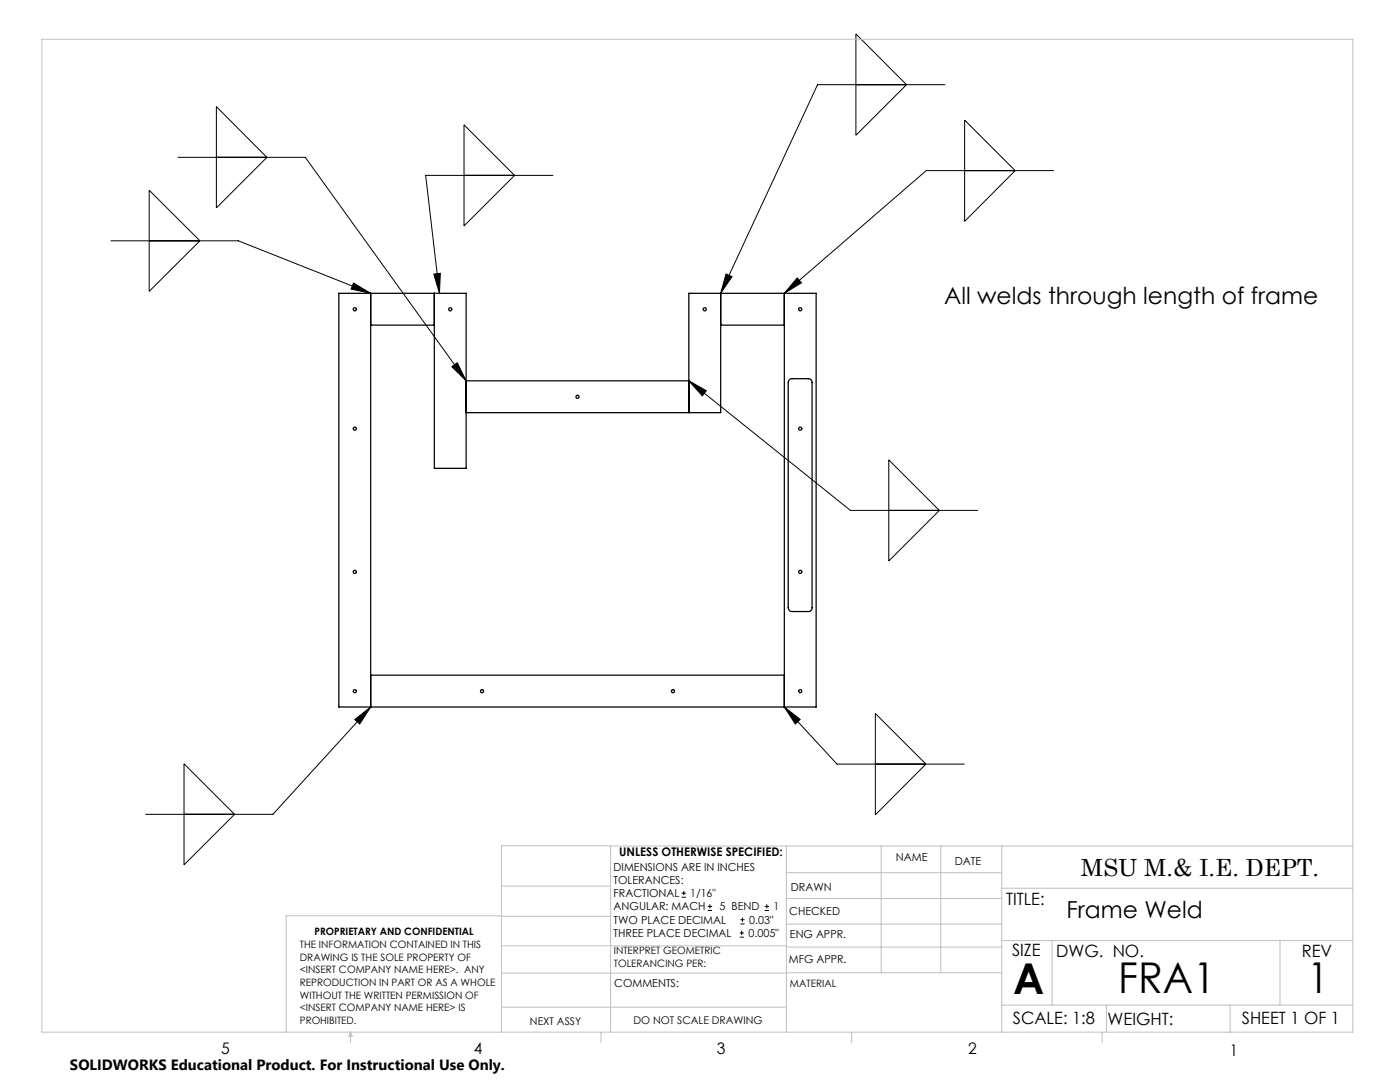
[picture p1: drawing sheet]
<svg xmlns="http://www.w3.org/2000/svg" width="279mm" height="216mm" viewBox="0 0 279 216" stroke-linecap="round" stroke-linejoin="round" font-family="sans-serif">
<g fill="none" stroke="#000" stroke-width=".2">
<path d="M170.8 6.8l10.1 10.1-10.1 10.1zM188.6 16.9h-25.4l-19.4 41.6M29.8 38l10.1 10-10.1 10.1zM35.5 31.4h25.4l32.1 44.6M43.2 21.3l10.1 10.1-10.1 10.1zM92.6 24.9l10.1 10.1-10.1 10.1zM110.3 35h-25.4l2.8 23.5M192.5 24l10.1 10-10.1 10.2zM210.3 34h-25.4l-28.4 24.5M22.2 48h25.4l26.4 10.5M70.6 56.5l3.4 2-3.9-.8zM86.6 54.7l1.3-.2-.2 4z"/>
<path d="M144.9 54.7l1.2 .5-2.3 3.3zM159.1 55.5l.8 .9-3.4 2.1zM90.2 73.2l1.1-.8 1.7 3.6zM137.5 76l3.5 2-.8 1zM137.5 76l32.2 25.8h25.4M177.4 91.8l10.1 10-10.1 10.1zM36.7 152.4l10.1 10.1-10.1 10.1zM70.8 143.6l3.2-2.5-2.2 3.4zM74 141.1l-19.5 21.4h-25.4M156.5 141.1l10.5 11.4h25.4M156.5 141.1l3.2 2.4-1 1zM174.7 142.4l10.1 10.1-10.1 10.1z"/>
<path d="M136 179h.9M136 178.2h.9M136.5 177.8v.8M141.3 181.7h.8M141.3 180.9h.8M141.7 180.4v.9M147.6 187h.8M147.6 186.2h.8M147.8 184.4h.8M147.8 183.5h.8M148 185.7v.9M148.2 183.1v.8"/>
<path d="M152.6 181.7h.9M152.6 180.9h.9M153 180.4v.9"/>
</g>
<g fill="none" stroke="#c0c0c0" stroke-width=".2">
<path d="M8.4 7.8h261.6v198.2h-261.6zM100.1 176.8h21.7M121.8 168.8v37.2M157 168.8v37.2M157 179.3h42.9M157 174.1h42.9M175.9 168.8v25.3M187.7 168.8v25.3M199.9 177.2h70.1M199.9 168.8v37.2M270 168.8h-169.9v37.2M100.1 194.2h56.9"/>
<path d="M100.1 188.7h56.9M100.1 182.8h21.7M100.1 182.7h-43v23.3M157 194.1h42.9M157 184.4h42.9M157 189h42.9M199.9 187.7h70.1M210 187.7v12.9M255.4 187.7v12.9M70 206v2.1M70 206l.3 .8h-.7zM100.1 201h56.9"/>
<path d="M119.9 206v2.1M170 206v2.1M199.9 200.6h70.1M220 206v2.1M220.8 200.6v5.4M245.5 200.6v5.4"/>
</g>
<path d="M70.8 143.6l3.2-2.5-2.2 3.4zM156.5 141.1l3.2 2.4-1 1zM159.1 55.5l.8 .9-3.4 2.1zM144.9 54.7l1.2 .5-2.3 3.3zM137.5 76l3.5 2-.8 1zM90.2 73.2l1.1-.8 1.7 3.6zM70.6 56.5l3.4 2-3.9-.8zM86.6 54.7l1.3-.2-.2 4z" fill="#000"/>
<g fill="none" stroke="#000" stroke-width=".25">
<path d="M74 58.5v82.6M86.7 58.5v35h6.3v-35h-25.4v82.6h95.3v-82.6h-25.4v23.8M143.8 58.5v23.8h-50.8M156.5 58.5v82.6M74 64.9h12.7M93 76h44.5M143.8 64.9h12.7M157.6 75.8l.4-.2h3.3a.73 .73 0 0 1 .8 .7v44.9a.73 .73 0 0 1-.8 .8h-3.2a.78 .78 0 0 1-.8-.8v-44.9zM74 134.7h82.5"/>
<circle cx="70.8" cy="61.7" r=".32"/>
<circle cx="89.9" cy="61.7" r=".32"/>
<circle cx="115.3" cy="79.2" r=".31"/>
<circle cx="140.7" cy="61.7" r=".32"/>
<circle cx="159.7" cy="61.7" r=".32"/>
<circle cx="70.8" cy="85.5" r=".32"/>
<circle cx="159.7" cy="85.5" r=".32"/>
<circle cx="70.8" cy="114.1" r=".32"/>
<circle cx="159.7" cy="114.1" r=".32"/>
<circle cx="70.8" cy="137.9" r=".32"/>
<circle cx="96.2" cy="137.9" r=".31"/>
<circle cx="134.3" cy="137.9" r=".31"/>
<circle cx="159.7" cy="137.9" r=".32"/>
</g>
<g font-size="8.5">
<text x="202.2" y="198.3">A</text>
<text x="223.2" y="198.1">FRA1</text>
<text x="260.9" y="198.1">1</text>
</g>
<g font-size="4.7">
<text x="188.4" y="60.7">All welds through length of frame</text>
<text x="215.7" y="174.7">MSU M.&amp; I.E. DEPT.</text>
<text x="212.8" y="183.1">Frame Weld</text>
</g>
<g font-size="3.4">
<text x="200.8" y="180.5">TITLE:</text>
<text x="202" y="190.8">SIZE</text>
<text x="210.8" y="190.9">DWG. NO.</text>
<text x="259.8" y="191">REV</text>
<text x="202.1" y="204.4">SCALE: 1:8</text>
<text x="221" y="204.5">WEIGHT:</text>
<text x="247.8" y="204.4">SHEET 1 OF 1</text>
</g>
<g font-size="3.2">
<text x="44.2" y="210.4">5</text>
<text x="94.6" y="210.3">4</text>
<text x="143.1" y="210.4">3</text>
<text x="193.2" y="210.3">2</text>
<text x="245.4" y="210.6">1</text>
</g>
<text font-size="3" x="14" y="213.5">SOLIDWORKS Educational Product. For Instructional Use Only.</text>
<text font-size="2.4" x="123.6" y="170.8">UNLESS OTHERWISE SPECIFIED:</text>
<g font-size="2.2">
<text x="122.5" y="173.7">DIMENSIONS ARE IN INCHES</text>
<text x="178.8" y="171.8">NAME</text>
<text x="190.6" y="172.5">DATE</text>
<text x="122.5" y="176.4">TOLERANCES:</text>
<text x="122.5" y="179">FRACTIONAL</text>
<text x="137.8" y="179">1/16&quot;</text>
<text x="157.8" y="177.8">DRAWN</text>
<text x="122.5" y="184.3">TWO PLACE DECIMAL</text>
<text x="122.5" y="181.7">ANGULAR: MACH</text>
<text x="143.6" y="181.7">5 BEND</text>
<text x="149.5" y="184.3">0.03&quot;</text>
<text x="154.4" y="181.7">1</text>
<text x="157.5" y="182.5">CHECKED</text>
<text x="122.5" y="187">THREE PLACE DECIMAL</text>
<text x="149.4" y="187">0.005&quot;</text>
<text x="157.6" y="187.2">ENG APPR.</text>
<text x="122.6" y="197">COMMENTS:</text>
<text x="157.4" y="192.2">MFG APPR.</text>
</g>
<g font-size="2.1">
<text x="105.8" y="204.5">NEXT ASSY</text>
<text x="126.4" y="204.3">DO NOT SCALE DRAWING</text>
</g>
<g font-size="2">
<text x="59.8" y="189.2">THE INFORMATION CONTAINED IN THIS</text>
<text x="59.8" y="191.7">DRAWING IS THE SOLE PROPERTY OF</text>
<text x="62.8" y="186.5">PROPRIETARY AND CONFIDENTIAL</text>
<text x="122.5" y="190.4">INTERPRET GEOMETRIC</text>
<text x="59.8" y="194.2">&lt;INSERT COMPANY NAME HERE&gt;. ANY</text>
<text x="59.8" y="196.8">REPRODUCTION IN PART OR AS A WHOLE</text>
<text x="122.5" y="192.9">TOLERANCING PER:</text>
<text x="157.7" y="197">MATERIAL</text>
<text x="59.8" y="199.3">WITHOUT THE WRITTEN PERMISSION OF</text>
<text x="59.8" y="201.8">&lt;INSERT COMPANY NAME HERE&gt; IS</text>
<text x="59.8" y="204.3">PROHIBITED.</text>
</g>
</svg>
